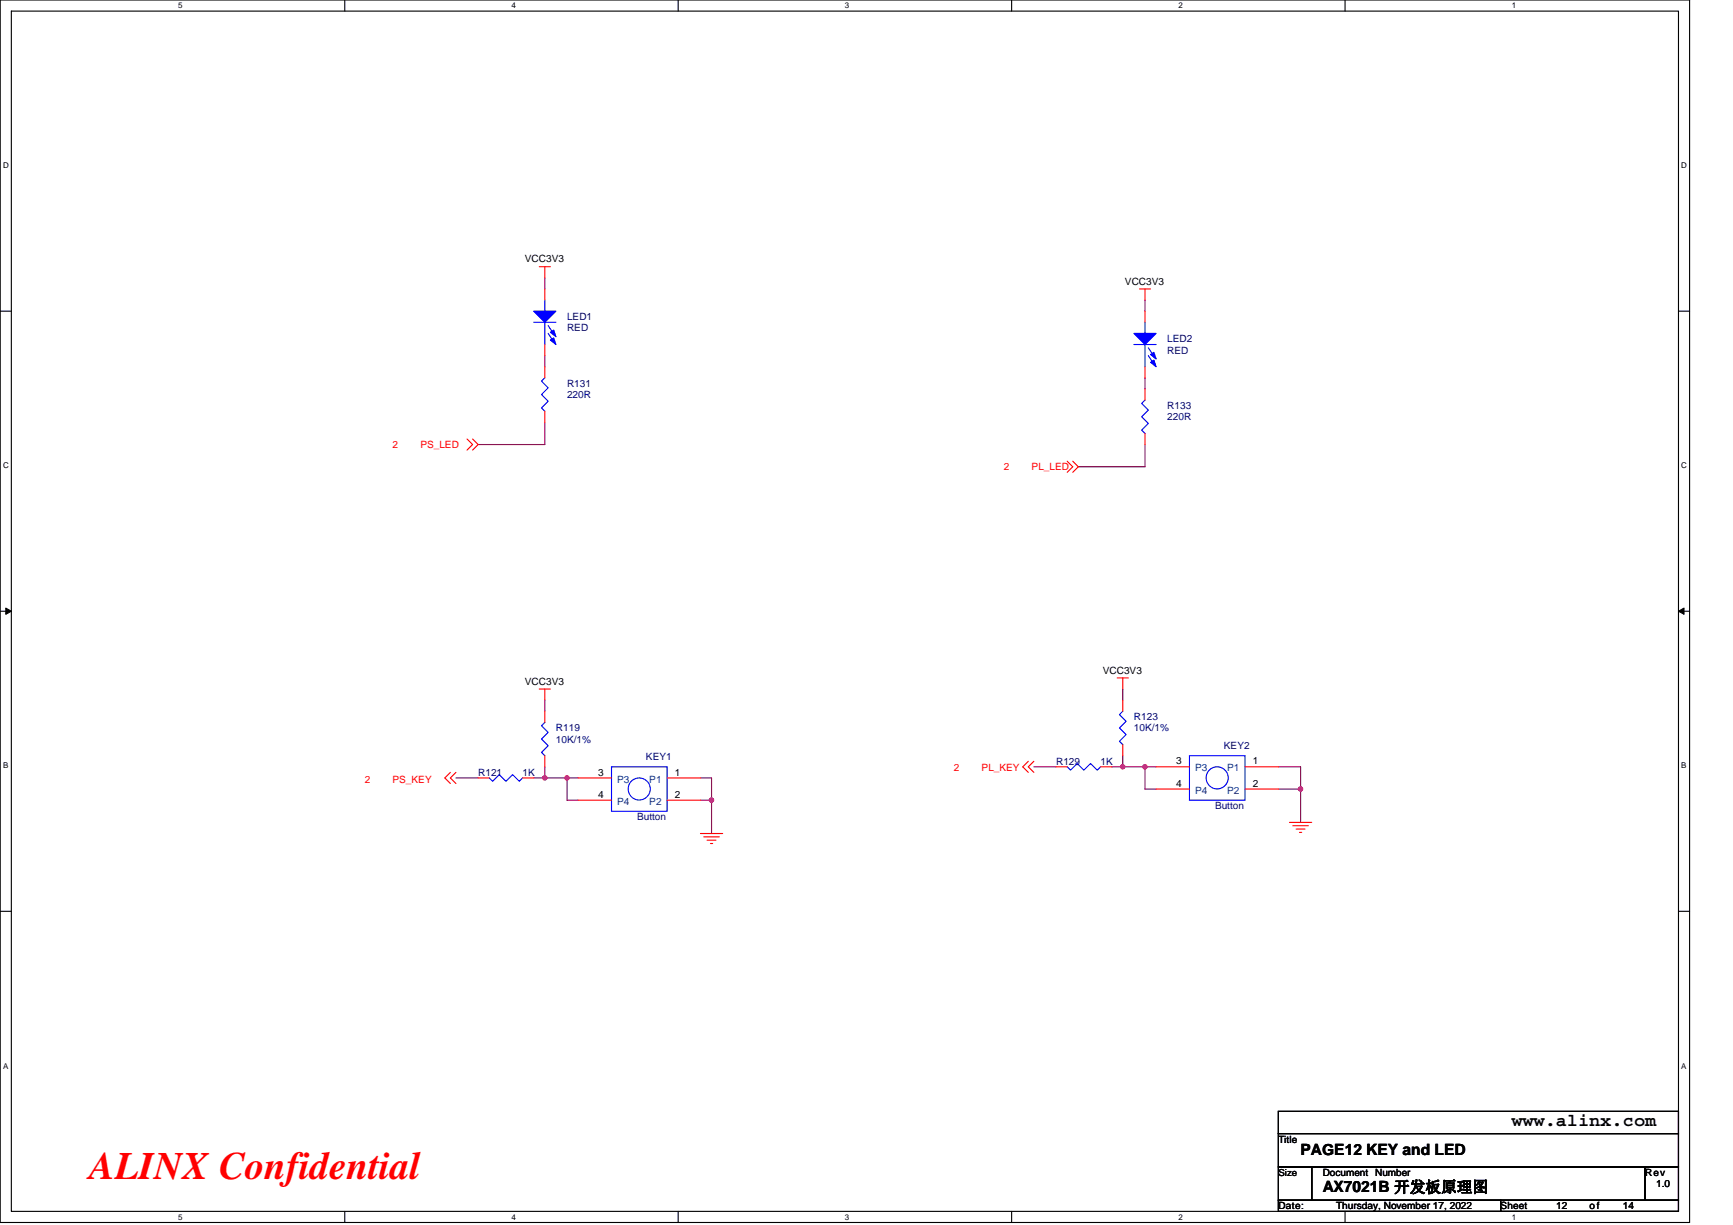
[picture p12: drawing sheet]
<svg xmlns="http://www.w3.org/2000/svg" width="297mm" height="210mm" viewBox="0 0 297 210" stroke-linecap="round" stroke-linejoin="round" font-family="sans-serif">
<path d="M0 0h289.6v209.5h-289.6zM1.9 1.9h285.8v205.7h-285.8z" fill="none" stroke="#000" stroke-width=".19"/>
<g fill="#fff">
<path d="M30.5 .2h.8v1.5h-.8z"/>
<path d="M30.5 207.8h.8v1.6h-.8z"/>
</g>
<path d="M59.1 0v1.9M59.1 207.6v1.9" fill="none" stroke="#000" stroke-width=".19"/>
<g fill="#fff">
<path d="M87.7 .2h.7v1.5h-.7z"/>
<path d="M87.7 207.8h.7v1.6h-.7z"/>
</g>
<path d="M116.2 0v1.9M116.2 207.6v1.9" fill="none" stroke="#000" stroke-width=".19"/>
<g fill="#fff">
<path d="M144.8 .2h.8v1.5h-.8z"/>
<path d="M144.8 207.8h.8v1.6h-.8z"/>
</g>
<path d="M173.4 0v1.9M173.4 207.6v1.9" fill="none" stroke="#000" stroke-width=".19"/>
<g fill="#fff">
<path d="M202 .2h.7v1.5h-.7z"/>
<path d="M202 207.8h.7v1.6h-.7z"/>
</g>
<path d="M230.5 0v1.9M230.5 207.6v1.9" fill="none" stroke="#000" stroke-width=".19"/>
<g fill="#fff">
<path d="M259.1 .2h.8v1.5h-.8z"/>
<path d="M259.1 207.8h.8v1.6h-.8z"/>
<path d="M.5 27.6h1v1.5h-1z"/>
<path d="M288.2 27.6h1v1.5h-1z"/>
<path d="M.5 79.1h1v1.5h-1z"/>
<path d="M288.2 79.1h1v1.5h-1z"/>
</g>
<path d="M0 53.3h1.9M287.7 53.3h1.9" fill="none" stroke="#000" stroke-width=".19"/>
<g fill="#fff">
<path d="M.5 130.5h.9v1.5h-.9z"/>
<path d="M288.2 130.5h.9v1.5h-.9z"/>
</g>
<path d="M0 104.8h1.9M287.7 104.8h1.9" fill="none" stroke="#000" stroke-width=".19"/>
<path d="M1 104.2l.9 .6-.9 .5zM287.7 104.8l.9-.6v1.1z" fill="#000" stroke="#000" stroke-width=".17"/>
<g fill="#fff">
<path d="M.5 181.9h.9v1.6h-.9z"/>
<path d="M288.2 181.9h.9v1.6h-.9z"/>
</g>
<path d="M0 156.2h1.9M287.7 156.2h1.9M219.1 190.5h68.6v3.8h-68.6zM219.1 194.3h68.6v5.7h-68.6zM219.1 200h5.7v5.7h-5.7zM219.1 205.7h38.1v1.9h-38.1zM224.8 200h57.2v5.7h-57.2zM257.2 205.7h30.5v1.9h-30.5zM282 200h5.7v5.7h-5.7z" fill="none" stroke="#000" stroke-width=".19"/>
<g fill="none" stroke="#800040" stroke-width=".19">
<path d="M93.4 47.6v1.9M196.3 51.4v1.9M93.4 61v1.9M93.4 72.4v3.8h-11.4M196.3 64.8v1.9M196.3 76.2v3.8h-11.5M192.4 118.1v1.9M78.1 133.3h3.9M91.5 133.3h1.9M93.4 133.4h3.8M93.4 120v1.9M93.4 131.4v2"/>
<path d="M97.2 133.3v3.9h1.9M97.2 133.3h1.9M120.1 137.2h1.9M120.1 133.3h1.9v3.9M122 137.2v5.7M177.2 131.4h3.8M190.5 131.4h1.9M192.4 131.4h3.9M192.4 129.5v1.9M196.3 131.4h1.9M196.3 131.4v3.9h1.9M219.1 131.4h3.8v3.9"/>
<path d="M219.1 135.3h3.8v5.7"/>
</g>
<g fill="#f0f" stroke="#f0f" stroke-width=".19">
<circle cx="192.4" cy="131.4" r=".38"/>
<circle cx="222.9" cy="135.2" r=".38"/>
<circle cx="93.4" cy="133.3" r=".38"/>
<circle cx="97.2" cy="133.3" r=".38"/>
<circle cx="121.9" cy="137.1" r=".38"/>
<circle cx="196.2" cy="131.4" r=".38"/>
</g>
<g fill="none" stroke="#f00" stroke-width=".19">
<path d="M92.4 45.7h1.9M93.4 45.7v1.9M93.4 49.5v1.9M93.4 59.1v1.9M195.3 49.5h1.9M196.3 49.5v1.9M196.3 53.3v1.9M80 75.2l1 1-1 1M81 75.2l1 1-1 1M93.4 70.5v1.9M93.4 62.9v1.9M182.9 79.1l1 .9-1 1"/>
<path d="M183.9 79.1l.9 .9-.9 1M196.3 62.9v1.9M196.3 74.3v1.9M196.3 66.7v1.9M92.4 118.1h1.9M93.4 118.1v1.9M191.5 116.2h1.9M192.4 116.2v1.9M77.2 132.4l-1 .9 1 1M78.1 132.4l-.9 .9 .9 1M82 133.3h1.9M89.6 133.3h1.9"/>
<path d="M93.4 129.5v1.9M93.4 121.9v1.9M99.1 137.2h5.7M99.1 133.3h5.7M114.3 133.3h5.8M114.3 137.2h5.8M176.3 130.5l-1 .9 1 1M177.2 130.5l-.9 .9 .9 1M181 131.4h1.9M188.6 131.4h1.9M192.4 127.6v1.9M192.4 120v1.9"/>
<path d="M198.2 135.3h5.7M198.2 131.4h5.7M213.4 131.4h5.7M213.4 135.3h5.7M120.1 142.9h3.8M120.6 143.4h2.7M121.2 144h1.5M121.8 144.6h.3M221 141h3.8M221.6 141.5h2.7M222.2 142.1h1.5M222.7 142.7h.4"/>
</g>
<g fill="none" stroke="#00f" stroke-width=".19">
<path d="M91.5 55.2h3.8M93.4 51.4v1.9M93.4 55.2v3.9M94 55.8l1.1 1.7M94 57.2l1.1 1.7M194.3 59.1h3.9M196.3 55.2v1.9M196.3 59.1v3.8M196.8 59.6l1.2 1.7M93.4 64.8l-.6 .5 1.2 1.2-1.2 1.1 1.2 1.2-1.2 1.1 .6 .6M196.3 68.6l-.6 .6 1.1 1.1-1.1 1.1 1.1 1.2-1.1 1.1 .6 .6M196.8 61l1.2 1.7"/>
<path d="M83.9 133.3l.5 .6 1.2-1.1 1.1 1.1 1.2-1.1 1.1 1.1 .6-.6M93.4 123.8l-.6 .6 1.2 1.1-1.2 1.2 1.2 1.1-1.2 1.2 .6 .5M104.8 131.4h9.5v7.7h-9.5zM182.9 131.4l.6 .6 1.1-1.1 1.2 1.1 1.1-1.1 1.2 1.1 .5-.6M192.4 121.9l-.5 .6 1.1 1.1-1.1 1.2 1.1 1.1-1.1 1.2 .5 .5M203.9 129.5h9.5v7.7h-9.5z"/>
<circle cx="109.6" cy="135.2" r="1.89"/>
<circle cx="208.6" cy="133.3" r="1.89"/>
</g>
<g fill="#00f" stroke="#00f" stroke-width=".19">
<path d="M194.3 57.1h3.9l-1.9 2z" fill-rule="evenodd"/>
<path d="M197.2 60.8l.6-.4 .4 1.1z" fill-rule="evenodd"/>
<path d="M197.2 62.1l.6-.4 .4 1.2z" fill-rule="evenodd"/>
<path d="M91.5 53.3h3.8l-1.9 1.9z" fill-rule="evenodd"/>
<path d="M94.3 57l.6-.4 .4 1.1z" fill-rule="evenodd"/>
<path d="M94.3 58.3l.6-.4 .4 1.2z" fill-rule="evenodd"/>
</g>
<text font-size="6.7" fill="#f00" x="15.3" y="202.2">ALINX Confidential</text>
<text font-size="3" x="259.1" y="193.1">www.alinx.com</text>
<g font-size="2.7">
<text x="222.9" y="197.9">PAGE12 KEY and LED</text>
<text x="226.7" y="204.4">AX7021B 开发板原理图</text>
</g>
<g font-size="1.7">
<text x="90" y="45">VCC3V3</text>
<text x="192.8" y="48.8">VCC3V3</text>
<text x="90" y="117.4">VCC3V3</text>
<text x="189" y="115.5">VCC3V3</text>
<text x="201.6" y="131">3</text>
<text x="214.7" y="131">1</text>
<text x="102.5" y="136.8">4</text>
<text x="102.5" y="132.9">3</text>
<text x="115.7" y="132.9">1</text>
<text x="115.7" y="136.8">2</text>
<text x="201.6" y="134.9">4</text>
<text x="214.7" y="134.9">2</text>
<text x="219.1" y="195.9">Title</text>
<text x="219.1" y="201.5">Size</text>
<text x="226.7" y="201.6">Document Number</text>
<text x="282" y="201.6">Rev</text>
<text x="283.9" y="203.5">1.0</text>
<text x="219.1" y="207.3">Date:</text>
<text x="229" y="207.3">Thursday, November 17, 2022</text>
<text x="257.2" y="207.3">Sheet</text>
<text x="266.7" y="207.3">12</text>
<text x="272.5" y="207.3">of</text>
<text x="278.2" y="207.3">14</text>
</g>
<g font-size="1.7" fill="#000080">
<text x="97.2" y="54.9">LED1</text>
<text x="97.2" y="56.8">RED</text>
<text x="200.1" y="58.7">LED2</text>
<text x="200.1" y="60.6">RED</text>
<text x="97.2" y="66.3">R131</text>
<text x="97.2" y="68.2">220R</text>
<text x="200.1" y="70.1">R133</text>
<text x="200.1" y="72">220R</text>
<text x="95.3" y="125.4">R119</text>
<text x="194.3" y="123.5">R123</text>
<text x="194.3" y="125.4">10K/1%</text>
<text x="95.3" y="127.3">10K/1%</text>
<text x="110.7" y="130.3">KEY1</text>
<text x="181" y="131.1">R129</text>
<text x="188.6" y="131.1">1K</text>
<text x="209.8" y="128.4">KEY2</text>
<text x="82" y="133">R121</text>
<text x="89.6" y="133">1K</text>
<text x="109.2" y="140.6">Button</text>
<text x="208.3" y="138.7">Button</text>
</g>
<g font-size="1.7" fill="#f00">
<text x="67.3" y="76.8">2</text>
<text x="72" y="76.8">PS_LED</text>
<text x="172.1" y="80.6">2</text>
<text x="176.8" y="80.6">PL_LED</text>
<text x="62.5" y="134.1">2</text>
<text x="67.3" y="134.1">PS_KEY</text>
<text x="163.5" y="132.2">2</text>
<text x="168.3" y="132.2">PL_KEY</text>
</g>
<g font-size="1.7" fill="#004080">
<text x="105.8" y="137.9">P4</text>
<text x="105.8" y="134.1">P3</text>
<text x="111.3" y="134.1">P1</text>
<text x="111.3" y="137.9">P2</text>
<text x="204.8" y="136">P4</text>
<text x="204.8" y="132.2">P3</text>
<text x="210.4" y="132.2">P1</text>
<text x="210.4" y="136">P2</text>
</g>
<g font-size="1.4">
<text x="30.5" y="1.4">5</text>
<text x="87.7" y="1.4">4</text>
<text x="144.8" y="1.4">3</text>
<text x="202" y="1.4">2</text>
<text x="259.1" y="1.4">1</text>
<text x=".5" y="28.9">D</text>
<text x="288.2" y="28.9">D</text>
<text x=".5" y="80.3">C</text>
<text x="288.2" y="80.3">C</text>
<text x=".5" y="131.7">B</text>
<text x="288.2" y="131.7">B</text>
<text x=".5" y="183.2">A</text>
<text x="288.2" y="183.2">A</text>
<text x="30.5" y="209.1">5</text>
<text x="87.7" y="209.1">4</text>
<text x="144.8" y="209.1">3</text>
<text x="202" y="209.1">2</text>
<text x="259.1" y="209.1">1</text>
</g>
</svg>
